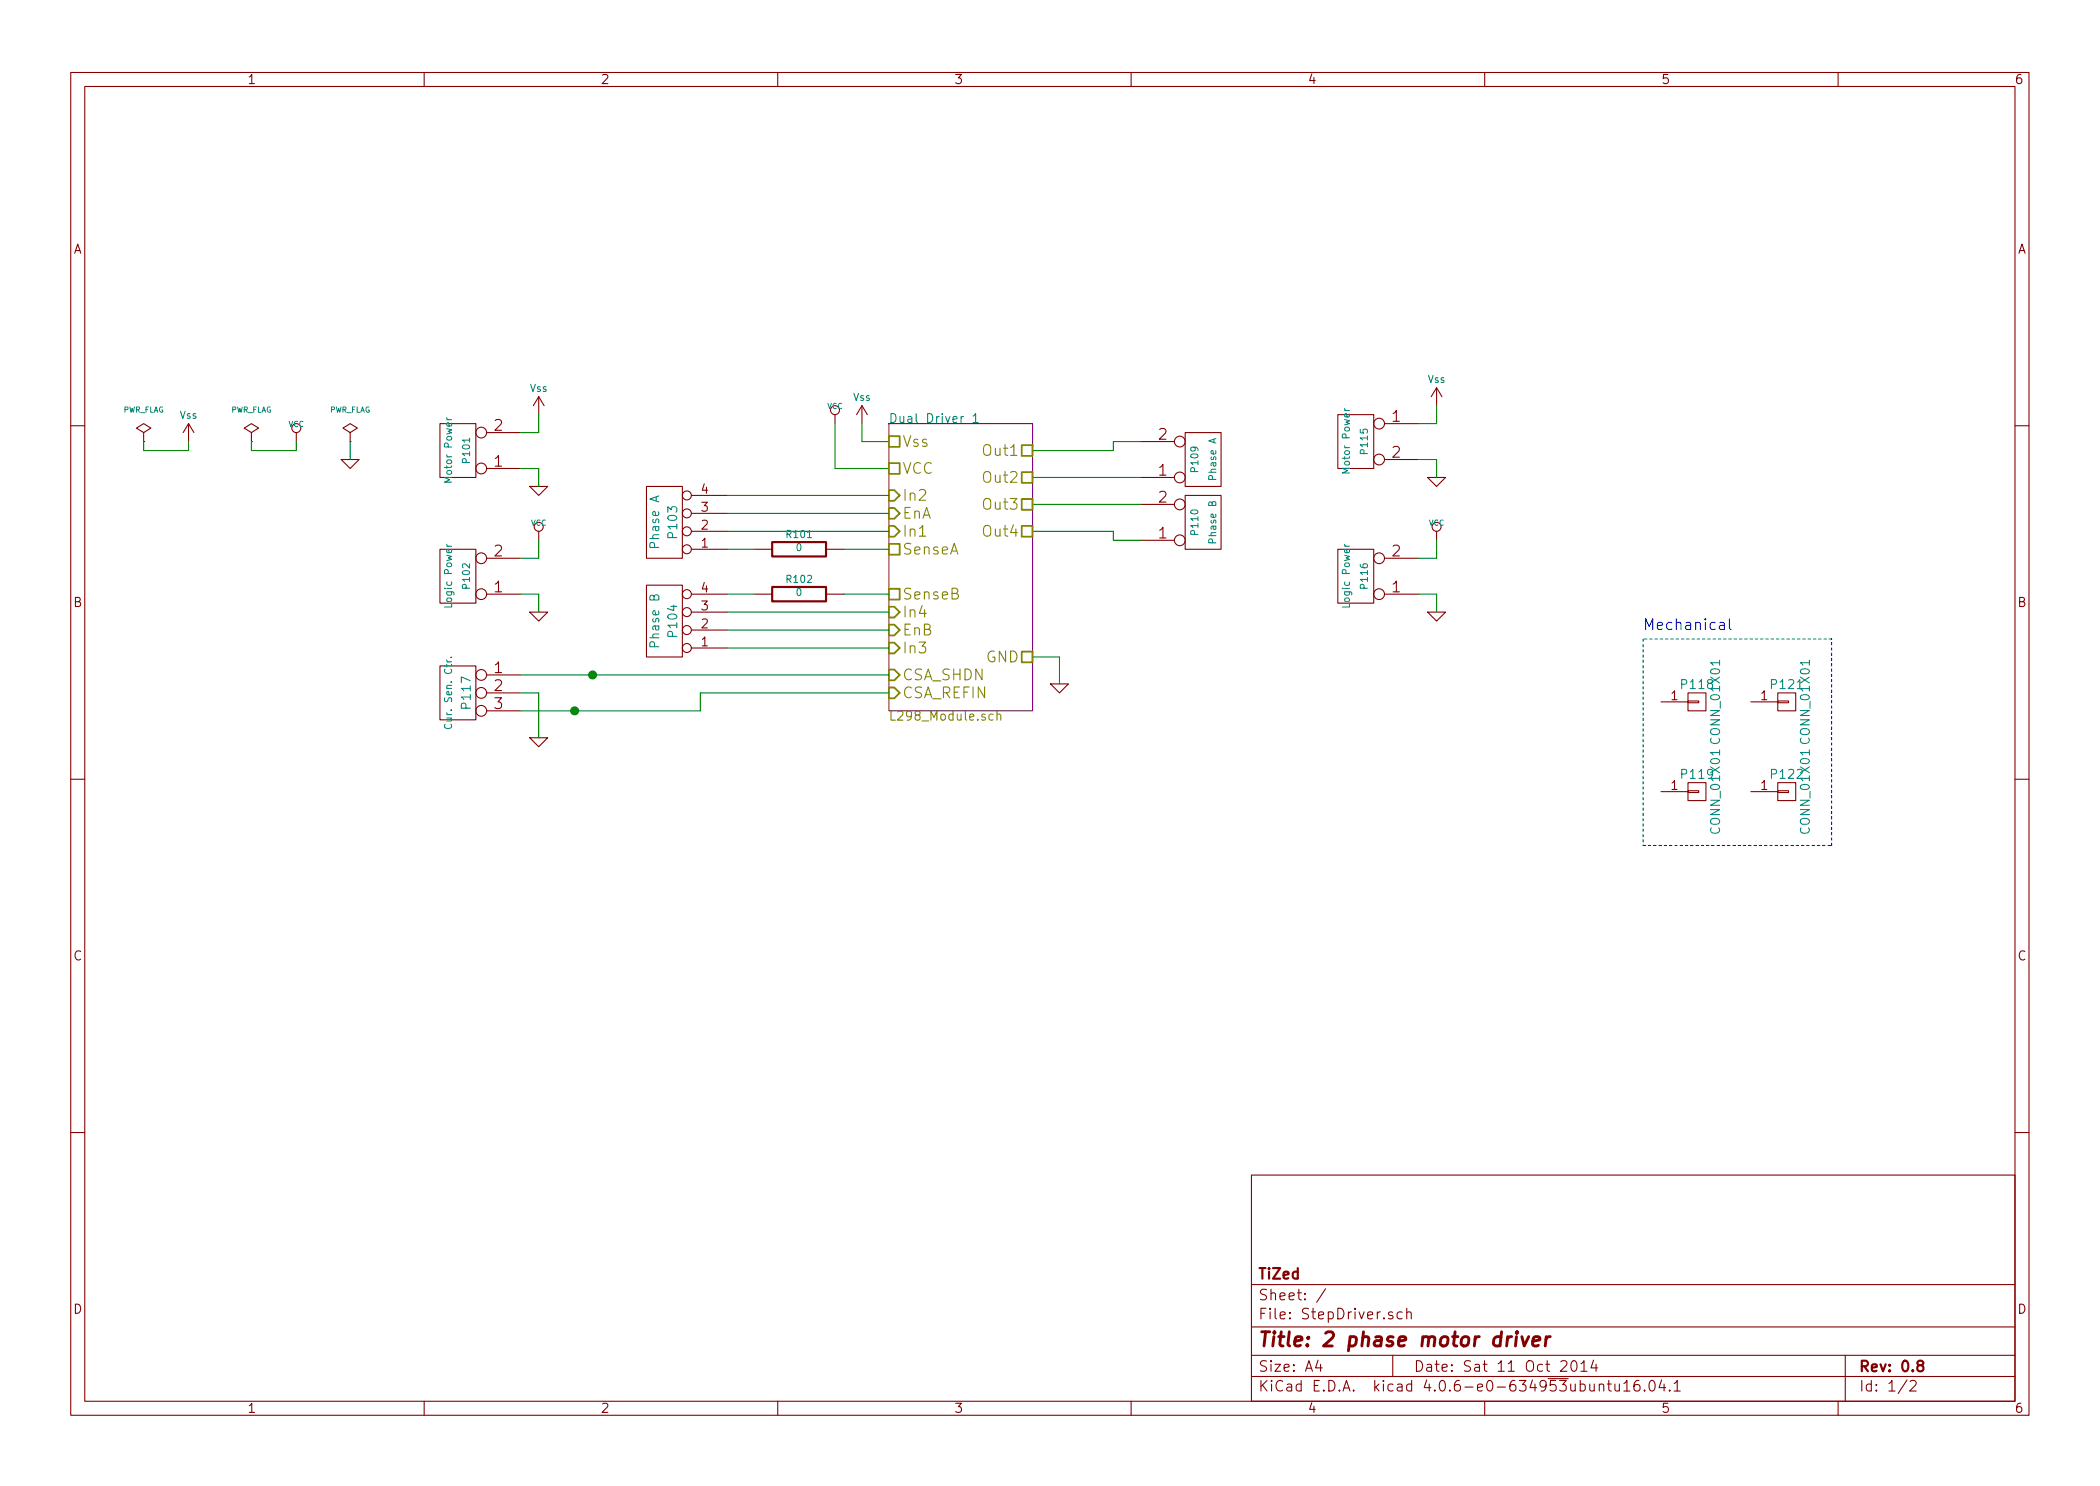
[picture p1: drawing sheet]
EESchema Schematic File Version 2
LIBS:power
LIBS:device
LIBS:transistors
LIBS:conn
LIBS:linear
LIBS:regul
LIBS:74xx
LIBS:cmos4000
LIBS:adc-dac
LIBS:memory
LIBS:xilinx
LIBS:microcontrollers
LIBS:dsp
LIBS:microchip
LIBS:analog_switches
LIBS:motorola
LIBS:texas
LIBS:intel
LIBS:audio
LIBS:interface
LIBS:digital-audio
LIBS:philips
LIBS:display
LIBS:cypress
LIBS:siliconi
LIBS:opto
LIBS:atmel
LIBS:contrib
LIBS:valves
LIBS:TiZed
LIBS:samtec
LIBS:StepDriver-cache
EELAYER 25 0
EELAYER END
$Descr A4 11693 8268
encoding utf-8
Sheet 1 2
Title "2 phase motor driver"
Date "Sat 11 Oct 2014"
Rev "0.8"
Comp "TiZed"
Comment1 ""
Comment2 ""
Comment3 ""
Comment4 ""
$EndDescr
$Comp
L GND-RESCUE-MotorControl #PWR01
U 1 1
P 5900 3800
F 0 "#PWR01" H 5900 3800 30  0001 C CNN
F 1 "GND" H 5900 3730 30  0001 C CNN
F 2 "" H 5900 3800 60  0000 C CNN
F 3 "" H 5900 3800 60  0000 C CNN
	1    5900 3800
	1    0    0    -1  
$EndComp
Wire Wire Line
	5750 3650 5900 3650
Wire Wire Line
	5900 3650 5900 3800
$Comp
L VCC #PWR02
U 1 1
P 4650 2350
F 0 "#PWR02" H 4650 2450 30  0001 C CNN
F 1 "VCC" H 4650 2450 30  0000 C CNN
F 2 "" H 4650 2350 60  0000 C CNN
F 3 "" H 4650 2350 60  0000 C CNN
	1    4650 2350
	1    0    0    -1  
$EndComp
$Comp
L VPP #PWR112
U 1 1
P 4800 2350
F 0 "#PWR112" H 4800 2550 40  0001 C CNN
F 1 "Vss" H 4800 2500 40  0000 C CNN
F 2 "" H 4800 2350 60  0000 C CNN
F 3 "" H 4800 2350 60  0000 C CNN
	1    4800 2350
	1    0    0    -1  
$EndComp
Wire Wire Line
	4950 2450 4800 2450
Wire Wire Line
	4800 2450 4800 2350
Wire Wire Line
	4950 2600 4650 2600
Wire Wire Line
	4650 2600 4650 2350
$Comp
L CONN_4 P103
U 1 1
P 3700 2900
F 0 "P103" V 3650 2900 50  0000 C CNN
F 1 "Phase A" V 3750 2900 50  0000 C CNN
F 2 "Socket_Strips:Socket_Strip_Angled_1x04" H 3700 2900 60  0001 C CNN
F 3 "" H 3700 2900 60  0000 C CNN
	1    3700 2900
	-1   0    0    1   
$EndComp
$Comp
L CONN_4 P104
U 1 1
P 3700 3450
F 0 "P104" V 3650 3450 50  0000 C CNN
F 1 "Phase B" V 3750 3450 50  0000 C CNN
F 2 "Socket_Strips:Socket_Strip_Angled_1x04" H 3700 3450 60  0001 C CNN
F 3 "" H 3700 3450 60  0000 C CNN
	1    3700 3450
	-1   0    0    1   
$EndComp
$Comp
L CONN_2 P109
U 1 1
P 6700 2550
F 0 "P109" V 6650 2550 40  0000 C CNN
F 1 "Phase A" V 6750 2550 40  0000 C CNN
F 2 "TiZed:Terminal_Block_5mm_2pos" H 6700 2550 60  0001 C CNN
F 3 "" H 6700 2550 60  0000 C CNN
	1    6700 2550
	1    0    0    1   
$EndComp
$Comp
L CONN_2 P110
U 1 1
P 6700 2900
F 0 "P110" V 6650 2900 40  0000 C CNN
F 1 "Phase B" V 6750 2900 40  0000 C CNN
F 2 "TiZed:Terminal_Block_5mm_2pos" H 6700 2900 60  0001 C CNN
F 3 "" H 6700 2900 60  0000 C CNN
	1    6700 2900
	1    0    0    1   
$EndComp
Wire Wire Line
	5750 2650 6350 2650
Wire Wire Line
	5750 2800 6350 2800
Wire Wire Line
	5750 2500 6200 2500
Wire Wire Line
	6200 2500 6200 2450
Wire Wire Line
	6200 2450 6350 2450
Wire Wire Line
	5750 2950 6200 2950
Wire Wire Line
	6200 2950 6200 3000
Wire Wire Line
	6200 3000 6350 3000
$Comp
L CONN_2 P102
U 1 1
P 2550 3200
F 0 "P102" V 2500 3200 40  0000 C CNN
F 1 "Logic Power" V 2600 3200 40  0000 C CNN
F 2 "Socket_Strips:Socket_Strip_Angled_1x02" H 2550 3200 60  0001 C CNN
F 3 "" H 2550 3200 60  0000 C CNN
	1    2550 3200
	-1   0    0    1   
$EndComp
$Comp
L CONN_2 P101
U 1 1
P 2550 2500
F 0 "P101" V 2500 2500 40  0000 C CNN
F 1 "Motor Power" V 2600 2500 40  0000 C CNN
F 2 "TiZed:Terminal_Block_5mm_2pos" H 2550 2500 60  0001 C CNN
F 3 "" H 2550 2500 60  0000 C CNN
	1    2550 2500
	-1   0    0    1   
$EndComp
$Comp
L VPP #PWR104
U 1 1
P 3000 2300
F 0 "#PWR104" H 3000 2500 40  0001 C CNN
F 1 "Vss" H 3000 2450 40  0000 C CNN
F 2 "" H 3000 2300 60  0000 C CNN
F 3 "" H 3000 2300 60  0000 C CNN
	1    3000 2300
	1    0    0    -1  
$EndComp
$Comp
L GND-RESCUE-MotorControl #PWR03
U 1 1
P 3000 2700
F 0 "#PWR03" H 3000 2700 30  0001 C CNN
F 1 "GND" H 3000 2630 30  0001 C CNN
F 2 "" H 3000 2700 60  0000 C CNN
F 3 "" H 3000 2700 60  0000 C CNN
	1    3000 2700
	1    0    0    -1  
$EndComp
$Comp
L VCC #PWR04
U 1 1
P 3000 3000
F 0 "#PWR04" H 3000 3100 30  0001 C CNN
F 1 "VCC" H 3000 3100 30  0000 C CNN
F 2 "" H 3000 3000 60  0000 C CNN
F 3 "" H 3000 3000 60  0000 C CNN
	1    3000 3000
	1    0    0    -1  
$EndComp
$Comp
L GND-RESCUE-MotorControl #PWR05
U 1 1
P 3000 3400
F 0 "#PWR05" H 3000 3400 30  0001 C CNN
F 1 "GND" H 3000 3330 30  0001 C CNN
F 2 "" H 3000 3400 60  0000 C CNN
F 3 "" H 3000 3400 60  0000 C CNN
	1    3000 3400
	1    0    0    -1  
$EndComp
Wire Wire Line
	2900 3100 3000 3100
Wire Wire Line
	3000 3100 3000 3000
Wire Wire Line
	2900 3300 3000 3300
Wire Wire Line
	3000 3300 3000 3400
Wire Wire Line
	2900 2400 3000 2400
Wire Wire Line
	3000 2400 3000 2300
Wire Wire Line
	2900 2600 3000 2600
Wire Wire Line
	3000 2600 3000 2700
$Comp
L PWR_FLAG #FLG06
U 1 1
P 1950 2450
F 0 "#FLG06" H 1950 2545 30  0001 C CNN
F 1 "PWR_FLAG" H 1950 2630 30  0000 C CNN
F 2 "" H 1950 2450 60  0000 C CNN
F 3 "" H 1950 2450 60  0000 C CNN
	1    1950 2450
	1    0    0    -1  
$EndComp
$Comp
L PWR_FLAG #FLG07
U 1 1
P 800 2450
F 0 "#FLG07" H 800 2545 30  0001 C CNN
F 1 "PWR_FLAG" H 800 2630 30  0000 C CNN
F 2 "" H 800 2450 60  0000 C CNN
F 3 "" H 800 2450 60  0000 C CNN
	1    800  2450
	1    0    0    -1  
$EndComp
$Comp
L VPP #PWR101
U 1 1
P 1050 2450
F 0 "#PWR101" H 1050 2650 40  0001 C CNN
F 1 "Vss" H 1050 2600 40  0000 C CNN
F 2 "" H 1050 2450 60  0000 C CNN
F 3 "" H 1050 2450 60  0000 C CNN
	1    1050 2450
	1    0    0    -1  
$EndComp
$Comp
L PWR_FLAG #FLG08
U 1 1
P 1400 2450
F 0 "#FLG08" H 1400 2545 30  0001 C CNN
F 1 "PWR_FLAG" H 1400 2630 30  0000 C CNN
F 2 "" H 1400 2450 60  0000 C CNN
F 3 "" H 1400 2450 60  0000 C CNN
	1    1400 2450
	1    0    0    -1  
$EndComp
$Comp
L VCC #PWR09
U 1 1
P 1650 2450
F 0 "#PWR09" H 1650 2550 30  0001 C CNN
F 1 "VCC" H 1650 2550 30  0000 C CNN
F 2 "" H 1650 2450 60  0000 C CNN
F 3 "" H 1650 2450 60  0000 C CNN
	1    1650 2450
	1    0    0    -1  
$EndComp
$Comp
L GND-RESCUE-MotorControl #PWR010
U 1 1
P 1950 2550
F 0 "#PWR010" H 1950 2550 30  0001 C CNN
F 1 "GND" H 1950 2480 30  0001 C CNN
F 2 "" H 1950 2550 60  0000 C CNN
F 3 "" H 1950 2550 60  0000 C CNN
	1    1950 2550
	1    0    0    -1  
$EndComp
Wire Wire Line
	1400 2450 1400 2500
Wire Wire Line
	1400 2500 1650 2500
Wire Wire Line
	1650 2500 1650 2450
Wire Wire Line
	1950 2550 1950 2450
Wire Wire Line
	800  2450 800  2500
Wire Wire Line
	800  2500 1050 2500
Wire Wire Line
	1050 2500 1050 2450
$Comp
L CONN_2 P115
U 1 1
P 7550 2450
F 0 "P115" V 7500 2450 40  0000 C CNN
F 1 "Motor Power" V 7600 2450 40  0000 C CNN
F 2 "TiZed:Terminal_Block_5mm_2pos" H 7550 2450 60  0001 C CNN
F 3 "" H 7550 2450 60  0000 C CNN
	1    7550 2450
	-1   0    0    -1  
$EndComp
$Comp
L VPP #PWR118
U 1 1
P 8000 2250
F 0 "#PWR118" H 8000 2450 40  0001 C CNN
F 1 "Vss" H 8000 2400 40  0000 C CNN
F 2 "" H 8000 2250 60  0000 C CNN
F 3 "" H 8000 2250 60  0000 C CNN
	1    8000 2250
	1    0    0    -1  
$EndComp
$Comp
L GND-RESCUE-MotorControl #PWR011
U 1 1
P 8000 2650
F 0 "#PWR011" H 8000 2650 30  0001 C CNN
F 1 "GND" H 8000 2580 30  0001 C CNN
F 2 "" H 8000 2650 60  0000 C CNN
F 3 "" H 8000 2650 60  0000 C CNN
	1    8000 2650
	1    0    0    -1  
$EndComp
Wire Wire Line
	7900 2350 8000 2350
Wire Wire Line
	8000 2350 8000 2250
Wire Wire Line
	7900 2550 8000 2550
Wire Wire Line
	8000 2550 8000 2650
$Sheet
S 4950 2350 800  1600
U 51BC8340
F0 "Dual Driver 1" 50
F1 "L298_Module.sch" 50
F2 "EnA" I L 4950 2850 60 
F3 "EnB" I L 4950 3500 60 
F4 "In1" I L 4950 2950 60 
F5 "In2" I L 4950 2750 60 
F6 "In3" I L 4950 3600 60 
F7 "In4" I L 4950 3400 60 
F8 "Out1" U R 5750 2500 60 
F9 "Out2" U R 5750 2650 60 
F10 "Out3" U R 5750 2800 60 
F11 "Out4" U R 5750 2950 60 
F12 "Vss" U L 4950 2450 60 
F13 "VCC" U L 4950 2600 60 
F14 "GND" U R 5750 3650 60 
F15 "SenseA" U L 4950 3050 60 
F16 "SenseB" U L 4950 3300 60 
F17 "CSA_SHDN" I L 4950 3750 60 
F18 "CSA_REFIN" I L 4950 3850 60 
$EndSheet
$Comp
L CONN_3 P117
U 1 1
P 2550 3850
F 0 "P117" V 2500 3850 50  0000 C CNN
F 1 "Cur. Sen. Ctr." V 2600 3850 40  0000 C CNN
F 2 "Socket_Strips:Socket_Strip_Angled_1x03" H 2550 3850 60  0001 C CNN
F 3 "" H 2550 3850 60  0000 C CNN
	1    2550 3850
	-1   0    0    -1  
$EndComp
Wire Wire Line
	2900 3750 4950 3750
Connection ~ 3300 3750
Wire Wire Line
	4950 3850 3900 3850
Wire Wire Line
	3900 3850 3900 3950
Wire Wire Line
	3900 3950 2900 3950
Connection ~ 3200 3950
$Comp
L GND-RESCUE-MotorControl #PWR012
U 1 1
P 3000 4100
F 0 "#PWR012" H 3000 4100 30  0001 C CNN
F 1 "GND" H 3000 4030 30  0001 C CNN
F 2 "" H 3000 4100 60  0000 C CNN
F 3 "" H 3000 4100 60  0000 C CNN
	1    3000 4100
	1    0    0    -1  
$EndComp
Wire Wire Line
	2900 3850 3000 3850
Wire Wire Line
	3000 3850 3000 4100
Wire Wire Line
	4050 2750 4950 2750
Wire Wire Line
	4050 2850 4950 2850
Wire Wire Line
	4050 2950 4950 2950
Wire Wire Line
	4050 3400 4950 3400
Wire Wire Line
	4050 3500 4950 3500
Wire Wire Line
	4050 3600 4950 3600
$Comp
L R-RESCUE-MotorControl R101
U 1 1
P 4450 3050
F 0 "R101" V 4530 3050 40  0000 C CNN
F 1 "0" V 4457 3051 40  0000 C CNN
F 2 "Wire_Connections_Bridges:WireConnection_0-8mmDrill" V 4380 3050 30  0001 C CNN
F 3 "" H 4450 3050 30  0000 C CNN
	1    4450 3050
	0    -1   -1   0   
$EndComp
Wire Wire Line
	4050 3050 4200 3050
Wire Wire Line
	4700 3050 4950 3050
$Comp
L R-RESCUE-MotorControl R102
U 1 1
P 4450 3300
F 0 "R102" V 4530 3300 40  0000 C CNN
F 1 "0" V 4457 3301 40  0000 C CNN
F 2 "Wire_Connections_Bridges:WireConnection_0-8mmDrill" V 4380 3300 30  0001 C CNN
F 3 "" H 4450 3300 30  0000 C CNN
	1    4450 3300
	0    -1   -1   0   
$EndComp
Wire Wire Line
	4700 3300 4950 3300
Wire Wire Line
	4050 3300 4200 3300
$Comp
L CONN_2 P116
U 1 1
P 7550 3200
F 0 "P116" V 7500 3200 40  0000 C CNN
F 1 "Logic Power" V 7600 3200 40  0000 C CNN
F 2 "Socket_Strips:Socket_Strip_Angled_1x02" H 7550 3200 60  0001 C CNN
F 3 "" H 7550 3200 60  0000 C CNN
	1    7550 3200
	-1   0    0    1   
$EndComp
$Comp
L VCC #PWR013
U 1 1
P 8000 3000
F 0 "#PWR013" H 8000 3100 30  0001 C CNN
F 1 "VCC" H 8000 3100 30  0000 C CNN
F 2 "" H 8000 3000 60  0000 C CNN
F 3 "" H 8000 3000 60  0000 C CNN
	1    8000 3000
	1    0    0    -1  
$EndComp
$Comp
L GND-RESCUE-MotorControl #PWR014
U 1 1
P 8000 3400
F 0 "#PWR014" H 8000 3400 30  0001 C CNN
F 1 "GND" H 8000 3330 30  0001 C CNN
F 2 "" H 8000 3400 60  0000 C CNN
F 3 "" H 8000 3400 60  0000 C CNN
	1    8000 3400
	1    0    0    -1  
$EndComp
Wire Wire Line
	7900 3100 8000 3100
Wire Wire Line
	8000 3100 8000 3000
Wire Wire Line
	7900 3300 8000 3300
Wire Wire Line
	8000 3300 8000 3400
$Comp
L CONN_01X01 P118
U 1 1
P 9450 3900
F 0 "P118" H 9450 4000 50  0000 C CNN
F 1 "CONN_01X01" V 9550 3900 50  0000 C CNN
F 2 "Mounting_Holes:MountingHole_3-5mm" H 9450 3900 60  0001 C CNN
F 3 "" H 9450 3900 60  0000 C CNN
	1    9450 3900
	1    0    0    -1  
$EndComp
$Comp
L CONN_01X01 P119
U 1 1
P 9450 4400
F 0 "P119" H 9450 4500 50  0000 C CNN
F 1 "CONN_01X01" V 9550 4400 50  0000 C CNN
F 2 "Mounting_Holes:MountingHole_3-5mm" H 9450 4400 60  0001 C CNN
F 3 "" H 9450 4400 60  0000 C CNN
	1    9450 4400
	1    0    0    -1  
$EndComp
$Comp
L CONN_01X01 P121
U 1 1
P 9950 3900
F 0 "P121" H 9950 4000 50  0000 C CNN
F 1 "CONN_01X01" V 10050 3900 50  0000 C CNN
F 2 "Mounting_Holes:MountingHole_3-5mm" H 9950 3900 60  0001 C CNN
F 3 "" H 9950 3900 60  0000 C CNN
	1    9950 3900
	1    0    0    -1  
$EndComp
$Comp
L CONN_01X01 P122
U 1 1
P 9950 4400
F 0 "P122" H 9950 4500 50  0000 C CNN
F 1 "CONN_01X01" V 10050 4400 50  0000 C CNN
F 2 "Mounting_Holes:MountingHole_3-5mm" H 9950 4400 60  0001 C CNN
F 3 "" H 9950 4400 60  0000 C CNN
	1    9950 4400
	1    0    0    -1  
$EndComp
Text Notes 9150 3500 0    60   ~ 0
Mechanical
Wire Notes Line
	9150 3550 9150 4700
Wire Notes Line
	9150 4700 10200 4700
Wire Notes Line
	10200 4700 10200 3550
Wire Notes Line
	10200 3550 9150 3550
$EndSCHEMATC
